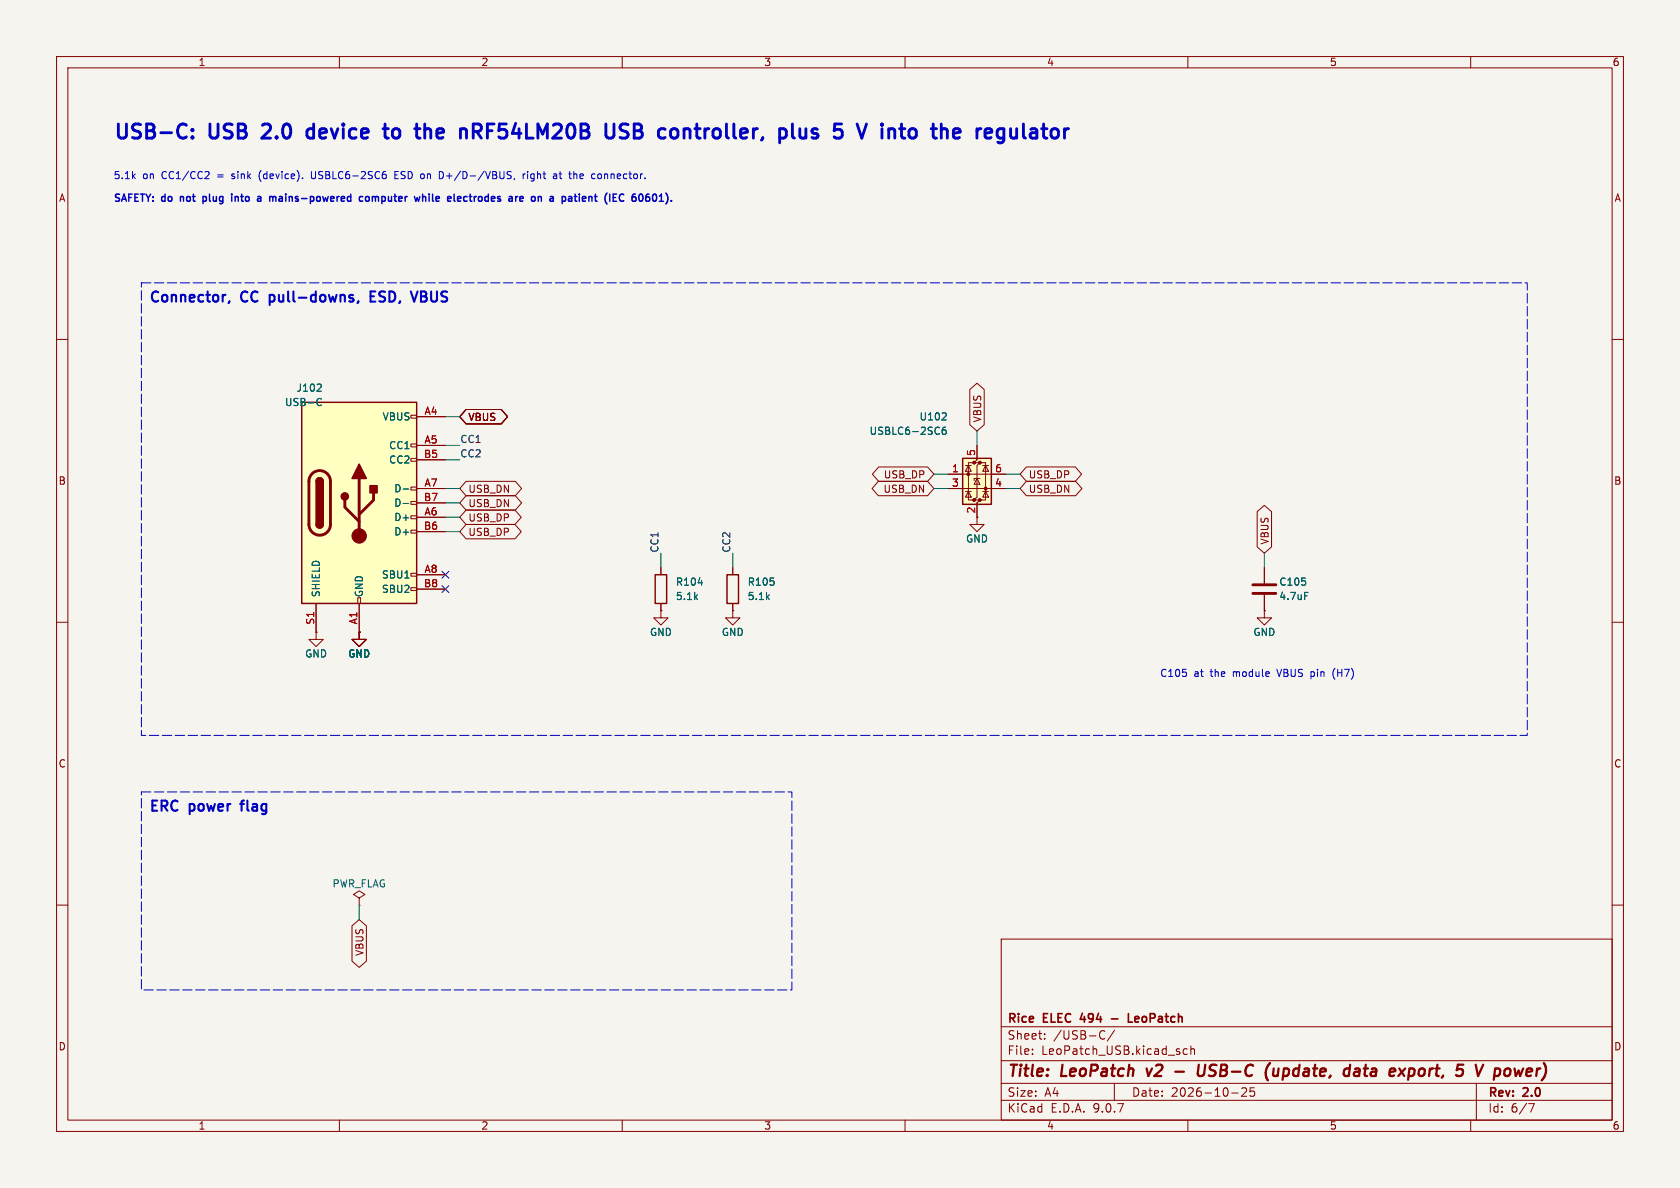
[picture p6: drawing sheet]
(kicad_sch
 (version 20250114)
 (generator "eeschema")
 (generator_version "9.0")
 (paper "A4")
 (title_block
  (title "LeoPatch v2 - USB-C (update, data export, 5 V power)")
  (date "2026-10-25")
  (rev "2.0")
  (company "Rice ELEC 494 - LeoPatch"))
 (lib_symbols
  (symbol "Connector:USB_C_Receptacle_USB2.0_16P"
   (pin_names
    (offset 1.016)) (exclude_from_sim no) (in_bom yes) (on_board yes)
   (property "Reference" "J" (at 0 22.225 0) (effects (font (size 1.27 1.27))))
   (property "Value" "USB_C_Receptacle_USB2.0_16P" (at 0 19.685 0) (effects (font (size 1.27 1.27))))
   (property "Footprint" "" (at 3.81 0 0) (effects (font (size 1.27 1.27)) (hide yes)))
   (property "Datasheet" "https://www.usb.org/sites/default/files/documents/usb_type-c.zip" (at 3.81 0 0) (effects (font (size 1.27 1.27)) (hide yes)))
   (property "Description" "USB 2.0-only 16P Type-C Receptacle connector" (at 0 0 0) (effects (font (size 1.27 1.27)) (hide yes)))
   (symbol "USB_C_Receptacle_USB2.0_16P_0_0"
    (rectangle (start -0.254 -17.78) (end 0.254 -16.764) (stroke (width 0) (type default)) (fill (type none)))
    (rectangle (start 10.16 15.494) (end 9.144 14.986) (stroke (width 0) (type default)) (fill (type none)))
    (rectangle (start 10.16 10.414) (end 9.144 9.906) (stroke (width 0) (type default)) (fill (type none)))
    (rectangle (start 10.16 7.874) (end 9.144 7.366) (stroke (width 0) (type default)) (fill (type none)))
    (rectangle (start 10.16 2.794) (end 9.144 2.286) (stroke (width 0) (type default)) (fill (type none)))
    (rectangle (start 10.16 0.254) (end 9.144 -0.254) (stroke (width 0) (type default)) (fill (type none)))
    (rectangle (start 10.16 -2.286) (end 9.144 -2.794) (stroke (width 0) (type default)) (fill (type none)))
    (rectangle (start 10.16 -4.826) (end 9.144 -5.334) (stroke (width 0) (type default)) (fill (type none)))
    (rectangle (start 10.16 -12.446) (end 9.144 -12.954) (stroke (width 0) (type default)) (fill (type none)))
    (rectangle (start 10.16 -14.986) (end 9.144 -15.494) (stroke (width 0) (type default)) (fill (type none))))
   (symbol "USB_C_Receptacle_USB2.0_16P_0_1"
    (rectangle (start -10.16 17.78) (end 10.16 -17.78) (stroke (width 0.254) (type default)) (fill (type background)))
    (polyline (pts (xy -8.89 -3.81) (xy -8.89 3.81)) (stroke (width 0.508) (type default)) (fill (type none)))
    (rectangle (start -7.62 -3.81) (end -6.35 3.81) (stroke (width 0.254) (type default)) (fill (type outline)))
    (arc (start -7.62 3.81) (mid -6.985 4.4423) (end -6.35 3.81) (stroke (width 0.254) (type default)) (fill (type none)))
    (arc (start -7.62 3.81) (mid -6.985 4.4423) (end -6.35 3.81) (stroke (width 0.254) (type default)) (fill (type outline)))
    (arc (start -8.89 3.81) (mid -6.985 5.7067) (end -5.08 3.81) (stroke (width 0.508) (type default)) (fill (type none)))
    (arc (start -5.08 -3.81) (mid -6.985 -5.7067) (end -8.89 -3.81) (stroke (width 0.508) (type default)) (fill (type none)))
    (arc (start -6.35 -3.81) (mid -6.985 -4.4423) (end -7.62 -3.81) (stroke (width 0.254) (type default)) (fill (type none)))
    (arc (start -6.35 -3.81) (mid -6.985 -4.4423) (end -7.62 -3.81) (stroke (width 0.254) (type default)) (fill (type outline)))
    (polyline (pts (xy -5.08 3.81) (xy -5.08 -3.81)) (stroke (width 0.508) (type default)) (fill (type none)))
    (circle (center -2.54 1.143) (radius 0.635) (stroke (width 0.254) (type default)) (fill (type outline)))
    (polyline (pts (xy -1.27 4.318) (xy 0 6.858) (xy 1.27 4.318) (xy -1.27 4.318)) (stroke (width 0.254) (type default)) (fill (type outline)))
    (polyline (pts (xy 0 -2.032) (xy 2.54 0.508) (xy 2.54 1.778)) (stroke (width 0.508) (type default)) (fill (type none)))
    (polyline (pts (xy 0 -3.302) (xy -2.54 -0.762) (xy -2.54 0.508)) (stroke (width 0.508) (type default)) (fill (type none)))
    (polyline (pts (xy 0 -5.842) (xy 0 4.318)) (stroke (width 0.508) (type default)) (fill (type none)))
    (circle (center 0 -5.842) (radius 1.27) (stroke (width 0) (type default)) (fill (type outline)))
    (rectangle (start 1.905 1.778) (end 3.175 3.048) (stroke (width 0.254) (type default)) (fill (type outline))))
   (symbol "USB_C_Receptacle_USB2.0_16P_1_1"
    (pin passive line (at -7.62 -22.86 90) (length 5.08) (name "SHIELD" (effects (font (size 1.27 1.27)))) (number "S1" (effects (font (size 1.27 1.27)))))
    (pin passive line (at 0 -22.86 90) (length 5.08) (name "GND" (effects (font (size 1.27 1.27)))) (number "A1" (effects (font (size 1.27 1.27)))))
    (pin passive line (at 0 -22.86 90) (length 5.08) (hide yes) (name "GND" (effects (font (size 1.27 1.27)))) (number "A12" (effects (font (size 1.27 1.27)))))
    (pin passive line (at 0 -22.86 90) (length 5.08) (hide yes) (name "GND" (effects (font (size 1.27 1.27)))) (number "B1" (effects (font (size 1.27 1.27)))))
    (pin passive line (at 0 -22.86 90) (length 5.08) (hide yes) (name "GND" (effects (font (size 1.27 1.27)))) (number "B12" (effects (font (size 1.27 1.27)))))
    (pin passive line (at 15.24 15.24 180) (length 5.08) (name "VBUS" (effects (font (size 1.27 1.27)))) (number "A4" (effects (font (size 1.27 1.27)))))
    (pin passive line (at 15.24 15.24 180) (length 5.08) (hide yes) (name "VBUS" (effects (font (size 1.27 1.27)))) (number "A9" (effects (font (size 1.27 1.27)))))
    (pin passive line (at 15.24 15.24 180) (length 5.08) (hide yes) (name "VBUS" (effects (font (size 1.27 1.27)))) (number "B4" (effects (font (size 1.27 1.27)))))
    (pin passive line (at 15.24 15.24 180) (length 5.08) (hide yes) (name "VBUS" (effects (font (size 1.27 1.27)))) (number "B9" (effects (font (size 1.27 1.27)))))
    (pin bidirectional line (at 15.24 10.16 180) (length 5.08) (name "CC1" (effects (font (size 1.27 1.27)))) (number "A5" (effects (font (size 1.27 1.27)))))
    (pin bidirectional line (at 15.24 7.62 180) (length 5.08) (name "CC2" (effects (font (size 1.27 1.27)))) (number "B5" (effects (font (size 1.27 1.27)))))
    (pin bidirectional line (at 15.24 2.54 180) (length 5.08) (name "D-" (effects (font (size 1.27 1.27)))) (number "A7" (effects (font (size 1.27 1.27)))))
    (pin bidirectional line (at 15.24 0 180) (length 5.08) (name "D-" (effects (font (size 1.27 1.27)))) (number "B7" (effects (font (size 1.27 1.27)))))
    (pin bidirectional line (at 15.24 -2.54 180) (length 5.08) (name "D+" (effects (font (size 1.27 1.27)))) (number "A6" (effects (font (size 1.27 1.27)))))
    (pin bidirectional line (at 15.24 -5.08 180) (length 5.08) (name "D+" (effects (font (size 1.27 1.27)))) (number "B6" (effects (font (size 1.27 1.27)))))
    (pin bidirectional line (at 15.24 -12.7 180) (length 5.08) (name "SBU1" (effects (font (size 1.27 1.27)))) (number "A8" (effects (font (size 1.27 1.27)))))
    (pin bidirectional line (at 15.24 -15.24 180) (length 5.08) (name "SBU2" (effects (font (size 1.27 1.27)))) (number "B8" (effects (font (size 1.27 1.27))))))
   (embedded_fonts no))
  (symbol "power:GND"
   (power)
   (pin_numbers (hide yes))
   (pin_names
    (offset 0) (hide yes)) (exclude_from_sim no) (in_bom yes) (on_board yes)
   (property "Reference" "#PWR" (at 0 -6.35 0) (effects (font (size 1.27 1.27)) (hide yes)))
   (property "Value" "GND" (at 0 -3.81 0) (effects (font (size 1.27 1.27))))
   (property "Footprint" "" (at 0 0 0) (effects (font (size 1.27 1.27)) (hide yes)))
   (property "Datasheet" "" (at 0 0 0) (effects (font (size 1.27 1.27)) (hide yes)))
   (property "Description" "Power symbol creates a global label with name \"GND\" , ground" (at 0 0 0) (effects (font (size 1.27 1.27)) (hide yes)))
   (symbol "GND_0_1"
    (polyline (pts (xy 0 0) (xy 0 -1.27) (xy 1.27 -1.27) (xy 0 -2.54) (xy -1.27 -1.27) (xy 0 -1.27)) (stroke (width 0) (type default)) (fill (type none))))
   (symbol "GND_1_1"
    (pin power_in line (at 0 0 270) (length 0) (name "~" (effects (font (size 1.27 1.27)))) (number "1" (effects (font (size 1.27 1.27))))))
   (embedded_fonts no))
  (symbol "Device:R"
   (pin_numbers (hide yes))
   (pin_names
    (offset 0)) (exclude_from_sim no) (in_bom yes) (on_board yes)
   (property "Reference" "R" (at 2.032 0 90) (effects (font (size 1.27 1.27))))
   (property "Value" "R" (at 0 0 90) (effects (font (size 1.27 1.27))))
   (property "Footprint" "" (at -1.778 0 90) (effects (font (size 1.27 1.27)) (hide yes)))
   (property "Datasheet" "~" (at 0 0 0) (effects (font (size 1.27 1.27)) (hide yes)))
   (property "Description" "Resistor" (at 0 0 0) (effects (font (size 1.27 1.27)) (hide yes)))
   (symbol "R_0_1"
    (rectangle (start -1.016 -2.54) (end 1.016 2.54) (stroke (width 0.254) (type default)) (fill (type none))))
   (symbol "R_1_1"
    (pin passive line (at 0 3.81 270) (length 1.27) (name "~" (effects (font (size 1.27 1.27)))) (number "1" (effects (font (size 1.27 1.27)))))
    (pin passive line (at 0 -3.81 90) (length 1.27) (name "~" (effects (font (size 1.27 1.27)))) (number "2" (effects (font (size 1.27 1.27))))))
   (embedded_fonts no))
  (symbol "Power_Protection:USBLC6-2SC6"
   (pin_names (hide yes)) (exclude_from_sim no) (in_bom yes) (on_board yes)
   (property "Reference" "U" (at 0.635 5.715 0) (effects (font (size 1.27 1.27)) (justify left)))
   (property "Value" "USBLC6-2SC6" (at 0.635 3.81 0) (effects (font (size 1.27 1.27)) (justify left)))
   (property "Footprint" "Package_TO_SOT_SMD:SOT-23-6" (at 1.27 -6.35 0) (effects (font (size 1.27 1.27)
    (italic yes)) (justify left) (hide yes)))
   (property "Datasheet" "https://www.st.com/resource/en/datasheet/usblc6-2.pdf" (at 1.27 -8.255 0) (effects (font (size 1.27 1.27)) (justify left) (hide yes)))
   (property "Description" "Very low capacitance ESD protection diode, 2 data-line, SOT-23-6" (at 0 0 0) (effects (font (size 1.27 1.27)) (hide yes)))
   (symbol "USBLC6-2SC6_0_0"
    (circle (center -1.524 0) (radius 0.0001) (stroke (width 0.508) (type default)) (fill (type none)))
    (circle (center -0.508 2.032) (radius 0.0001) (stroke (width 0.508) (type default)) (fill (type none)))
    (circle (center -0.508 -4.572) (radius 0.0001) (stroke (width 0.508) (type default)) (fill (type none)))
    (circle (center 0.508 2.032) (radius 0.0001) (stroke (width 0.508) (type default)) (fill (type none)))
    (circle (center 0.508 -4.572) (radius 0.0001) (stroke (width 0.508) (type default)) (fill (type none)))
    (circle (center 1.524 -2.54) (radius 0.0001) (stroke (width 0.508) (type default)) (fill (type none))))
   (symbol "USBLC6-2SC6_0_1"
    (polyline (pts (xy -2.54 0) (xy 2.54 0)) (stroke (width 0) (type default)) (fill (type none)))
    (polyline (pts (xy -2.54 -2.54) (xy 2.54 -2.54)) (stroke (width 0) (type default)) (fill (type none)))
    (polyline (pts (xy -2.032 0.508) (xy -1.016 0.508) (xy -1.524 1.524) (xy -2.032 0.508)) (stroke (width 0) (type default)) (fill (type none)))
    (polyline (pts (xy -2.032 -3.048) (xy -1.016 -3.048)) (stroke (width 0) (type default)) (fill (type none)))
    (polyline (pts (xy -1.016 1.524) (xy -2.032 1.524)) (stroke (width 0) (type default)) (fill (type none)))
    (polyline (pts (xy -1.016 -4.064) (xy -2.032 -4.064) (xy -1.524 -3.048) (xy -1.016 -4.064)) (stroke (width 0) (type default)) (fill (type none)))
    (polyline (pts (xy -0.508 -1.143) (xy -0.508 -0.762) (xy 0.508 -0.762)) (stroke (width 0) (type default)) (fill (type none)))
    (polyline (pts (xy 0 2.54) (xy -0.508 2.032) (xy 0.508 2.032) (xy 0 1.524) (xy 0 -4.064) (xy -0.508 -4.572) (xy 0.508 -4.572) (xy 0 -5.08)) (stroke (width 0) (type default)) (fill (type none)))
    (polyline (pts (xy 0.508 -1.778) (xy -0.508 -1.778) (xy 0 -0.762) (xy 0.508 -1.778)) (stroke (width 0) (type default)) (fill (type none)))
    (polyline (pts (xy 1.016 1.524) (xy 2.032 1.524)) (stroke (width 0) (type default)) (fill (type none)))
    (polyline (pts (xy 1.016 -3.048) (xy 2.032 -3.048)) (stroke (width 0) (type default)) (fill (type none)))
    (polyline (pts (xy 2.032 0.508) (xy 1.016 0.508) (xy 1.524 1.524) (xy 2.032 0.508)) (stroke (width 0) (type default)) (fill (type none)))
    (polyline (pts (xy 2.032 -4.064) (xy 1.016 -4.064) (xy 1.524 -3.048) (xy 2.032 -4.064)) (stroke (width 0) (type default)) (fill (type none))))
   (symbol "USBLC6-2SC6_1_1"
    (rectangle (start -2.54 2.794) (end 2.54 -5.334) (stroke (width 0.254) (type default)) (fill (type background)))
    (polyline (pts (xy -0.508 2.032) (xy -1.524 2.032) (xy -1.524 -4.572) (xy -0.508 -4.572)) (stroke (width 0) (type default)) (fill (type none)))
    (polyline (pts (xy 0.508 -4.572) (xy 1.524 -4.572) (xy 1.524 2.032) (xy 0.508 2.032)) (stroke (width 0) (type default)) (fill (type none)))
    (pin passive line (at -5.08 0 0) (length 2.54) (name "I/O1" (effects (font (size 1.27 1.27)))) (number "1" (effects (font (size 1.27 1.27)))))
    (pin passive line (at -5.08 -2.54 0) (length 2.54) (name "I/O2" (effects (font (size 1.27 1.27)))) (number "3" (effects (font (size 1.27 1.27)))))
    (pin passive line (at 0 5.08 270) (length 2.54) (name "VBUS" (effects (font (size 1.27 1.27)))) (number "5" (effects (font (size 1.27 1.27)))))
    (pin passive line (at 0 -7.62 90) (length 2.54) (name "GND" (effects (font (size 1.27 1.27)))) (number "2" (effects (font (size 1.27 1.27)))))
    (pin passive line (at 5.08 0 180) (length 2.54) (name "I/O1" (effects (font (size 1.27 1.27)))) (number "6" (effects (font (size 1.27 1.27)))))
    (pin passive line (at 5.08 -2.54 180) (length 2.54) (name "I/O2" (effects (font (size 1.27 1.27)))) (number "4" (effects (font (size 1.27 1.27))))))
   (embedded_fonts no))
  (symbol "Device:C"
   (pin_numbers (hide yes))
   (pin_names
    (offset 0.254)) (exclude_from_sim no) (in_bom yes) (on_board yes)
   (property "Reference" "C" (at 0.635 2.54 0) (effects (font (size 1.27 1.27)) (justify left)))
   (property "Value" "C" (at 0.635 -2.54 0) (effects (font (size 1.27 1.27)) (justify left)))
   (property "Footprint" "" (at 0.9652 -3.81 0) (effects (font (size 1.27 1.27)) (hide yes)))
   (property "Datasheet" "~" (at 0 0 0) (effects (font (size 1.27 1.27)) (hide yes)))
   (property "Description" "Unpolarized capacitor" (at 0 0 0) (effects (font (size 1.27 1.27)) (hide yes)))
   (symbol "C_0_1"
    (polyline (pts (xy -2.032 0.762) (xy 2.032 0.762)) (stroke (width 0.508) (type default)) (fill (type none)))
    (polyline (pts (xy -2.032 -0.762) (xy 2.032 -0.762)) (stroke (width 0.508) (type default)) (fill (type none))))
   (symbol "C_1_1"
    (pin passive line (at 0 3.81 270) (length 2.794) (name "~" (effects (font (size 1.27 1.27)))) (number "1" (effects (font (size 1.27 1.27)))))
    (pin passive line (at 0 -3.81 90) (length 2.794) (name "~" (effects (font (size 1.27 1.27)))) (number "2" (effects (font (size 1.27 1.27))))))
   (embedded_fonts no))
  (symbol "power:PWR_FLAG"
   (power)
   (pin_numbers (hide yes))
   (pin_names
    (offset 0) (hide yes)) (exclude_from_sim no) (in_bom yes) (on_board yes)
   (property "Reference" "#FLG" (at 0 1.905 0) (effects (font (size 1.27 1.27)) (hide yes)))
   (property "Value" "PWR_FLAG" (at 0 3.81 0) (effects (font (size 1.27 1.27))))
   (property "Footprint" "" (at 0 0 0) (effects (font (size 1.27 1.27)) (hide yes)))
   (property "Datasheet" "~" (at 0 0 0) (effects (font (size 1.27 1.27)) (hide yes)))
   (property "Description" "Special symbol for telling ERC where power comes from" (at 0 0 0) (effects (font (size 1.27 1.27)) (hide yes)))
   (symbol "PWR_FLAG_0_0"
    (pin power_out line (at 0 0 90) (length 0) (name "~" (effects (font (size 1.27 1.27)))) (number "1" (effects (font (size 1.27 1.27))))))
   (symbol "PWR_FLAG_0_1"
    (polyline (pts (xy 0 0) (xy 0 1.27) (xy -1.016 1.905) (xy 0 2.54) (xy 1.016 1.905) (xy 0 1.27)) (stroke (width 0) (type default)) (fill (type none))))
   (embedded_fonts no)))
 (text "USB-C: USB 2.0 device to the nRF54LM20B USB controller, plus 5 V into the regulator"
  (exclude_from_sim no)
  (at 20 25 0)
  (effects (font (size 2.5 2.5)
    (bold yes)) (justify left bottom)))
 (text "5.1k on CC1/CC2 = sink (device). USBLC6-2SC6 ESD on D+/D-/VBUS, right at the connector."
  (exclude_from_sim no)
  (at 20 32 0)
  (effects (font (size 1.27 1.27)) (justify left bottom)))
 (text "SAFETY: do not plug into a mains-powered computer while electrodes are on a patient (IEC 60601)."
  (exclude_from_sim no)
  (at 20 36 0)
  (effects (font (size 1.27 1.27)
    (bold yes)) (justify left bottom)))
 (rectangle
  (start 25 50)
  (end 270 130)
  (stroke (width 0) (type dash))
  (fill (type none)))
 (text "Connector, CC pull-downs, ESD, VBUS"
  (exclude_from_sim no)
  (at 26.27 53.81 0)
  (effects (font (size 1.8 1.8)
    (bold yes)) (justify left bottom)))
 (symbol
  (lib_id "Connector:USB_C_Receptacle_USB2.0_16P")
  (at 63.5 88.9 0)
  (unit 1)
  (exclude_from_sim no)
  (in_bom yes)
  (on_board yes)
  (dnp no)
  (fields_autoplaced yes)
  (property "Reference" "J102" (at 57.15 68.58 0) (effects (font (size 1.27 1.27)) (justify right)))
  (property "Value" "USB-C" (at 57.15 71.12 0) (effects (font (size 1.27 1.27)) (justify right)))
  (property "Footprint" "Connector_USB:USB_C_Receptacle_GCT_USB4105-xx-A_16P_TopMnt_Horizontal" (at 63.5 88.9 0) (effects (font (size 1.27 1.27)) (hide yes)))
  (property "Datasheet" "https://www.usb.org/sites/default/files/documents/usb_type-c.zip" (at 63.5 88.9 0) (effects (font (size 1.27 1.27)) (hide yes)))
  (property "Description" "USB 2.0-only 16P Type-C Receptacle connector" (at 63.5 88.9 0) (effects (font (size 1.27 1.27)) (hide yes)))
  (property "MPN" "GCT USB4105-GF-A" (at 63.5 88.9 0) (effects (font (size 1.27 1.27)) (hide yes)))
  (pin "S1")
  (pin "A1")
  (pin "A12")
  (pin "B1")
  (pin "B12")
  (pin "A4")
  (pin "A9")
  (pin "B4")
  (pin "B9")
  (pin "A5")
  (pin "B5")
  (pin "A7")
  (pin "B7")
  (pin "A6")
  (pin "B6")
  (pin "A8")
  (pin "B8"))
 (symbol
  (lib_id "power:GND")
  (at 55.88 111.76 0)
  (unit 1)
  (exclude_from_sim no)
  (in_bom no)
  (on_board no)
  (dnp no)
  (fields_autoplaced yes)
  (property "Reference" "#PWR501" (at 55.88 104.14 0) (effects (font (size 1.27 1.27)) (hide yes)))
  (property "Value" "GND" (at 55.88 115.57 0) (effects (font (size 1.27 1.27))))
  (property "Footprint" "" (at 55.88 111.76 0) (effects (font (size 1.27 1.27)) (hide yes)))
  (property "Datasheet" "" (at 55.88 111.76 0) (effects (font (size 1.27 1.27)) (hide yes)))
  (property "Description" "Power symbol creates a global label with name \"GND\" , ground" (at 55.88 111.76 0) (effects (font (size 1.27 1.27)) (hide yes)))
  (pin "1"))
 (symbol
  (lib_id "power:GND")
  (at 63.5 111.76 0)
  (unit 1)
  (exclude_from_sim no)
  (in_bom no)
  (on_board no)
  (dnp no)
  (fields_autoplaced yes)
  (property "Reference" "#PWR502" (at 63.5 104.14 0) (effects (font (size 1.27 1.27)) (hide yes)))
  (property "Value" "GND" (at 63.5 115.57 0) (effects (font (size 1.27 1.27))))
  (property "Footprint" "" (at 63.5 111.76 0) (effects (font (size 1.27 1.27)) (hide yes)))
  (property "Datasheet" "" (at 63.5 111.76 0) (effects (font (size 1.27 1.27)) (hide yes)))
  (property "Description" "Power symbol creates a global label with name \"GND\" , ground" (at 63.5 111.76 0) (effects (font (size 1.27 1.27)) (hide yes)))
  (pin "1"))
 (symbol
  (lib_id "power:GND")
  (at 63.5 111.76 0)
  (unit 1)
  (exclude_from_sim no)
  (in_bom no)
  (on_board no)
  (dnp no)
  (fields_autoplaced yes)
  (property "Reference" "#PWR503" (at 63.5 104.14 0) (effects (font (size 1.27 1.27)) (hide yes)))
  (property "Value" "GND" (at 63.5 115.57 0) (effects (font (size 1.27 1.27))))
  (property "Footprint" "" (at 63.5 111.76 0) (effects (font (size 1.27 1.27)) (hide yes)))
  (property "Datasheet" "" (at 63.5 111.76 0) (effects (font (size 1.27 1.27)) (hide yes)))
  (property "Description" "Power symbol creates a global label with name \"GND\" , ground" (at 63.5 111.76 0) (effects (font (size 1.27 1.27)) (hide yes)))
  (pin "1"))
 (symbol
  (lib_id "power:GND")
  (at 63.5 111.76 0)
  (unit 1)
  (exclude_from_sim no)
  (in_bom no)
  (on_board no)
  (dnp no)
  (fields_autoplaced yes)
  (property "Reference" "#PWR504" (at 63.5 104.14 0) (effects (font (size 1.27 1.27)) (hide yes)))
  (property "Value" "GND" (at 63.5 115.57 0) (effects (font (size 1.27 1.27))))
  (property "Footprint" "" (at 63.5 111.76 0) (effects (font (size 1.27 1.27)) (hide yes)))
  (property "Datasheet" "" (at 63.5 111.76 0) (effects (font (size 1.27 1.27)) (hide yes)))
  (property "Description" "Power symbol creates a global label with name \"GND\" , ground" (at 63.5 111.76 0) (effects (font (size 1.27 1.27)) (hide yes)))
  (pin "1"))
 (symbol
  (lib_id "power:GND")
  (at 63.5 111.76 0)
  (unit 1)
  (exclude_from_sim no)
  (in_bom no)
  (on_board no)
  (dnp no)
  (fields_autoplaced yes)
  (property "Reference" "#PWR505" (at 63.5 104.14 0) (effects (font (size 1.27 1.27)) (hide yes)))
  (property "Value" "GND" (at 63.5 115.57 0) (effects (font (size 1.27 1.27))))
  (property "Footprint" "" (at 63.5 111.76 0) (effects (font (size 1.27 1.27)) (hide yes)))
  (property "Datasheet" "" (at 63.5 111.76 0) (effects (font (size 1.27 1.27)) (hide yes)))
  (property "Description" "Power symbol creates a global label with name \"GND\" , ground" (at 63.5 111.76 0) (effects (font (size 1.27 1.27)) (hide yes)))
  (pin "1"))
 (wire
  (pts (xy 78.74 73.66) (xy 81.28 73.66))
  (stroke (width 0) (type default)))
 (global_label "VBUS"
  (shape bidirectional)
  (at 81.28 73.66 0)
  (fields_autoplaced yes)
  (effects (font (size 1.27 1.27)) (justify left))
  (property "Intersheetrefs" "${INTERSHEET_REFS}" (at 81.28 73.66 0) (effects (font (size 1.27 1.27)) (justify left) (hide yes))))
 (wire
  (pts (xy 78.74 73.66) (xy 81.28 73.66))
  (stroke (width 0) (type default)))
 (global_label "VBUS"
  (shape bidirectional)
  (at 81.28 73.66 0)
  (fields_autoplaced yes)
  (effects (font (size 1.27 1.27)) (justify left))
  (property "Intersheetrefs" "${INTERSHEET_REFS}" (at 81.28 73.66 0) (effects (font (size 1.27 1.27)) (justify left) (hide yes))))
 (wire
  (pts (xy 78.74 73.66) (xy 81.28 73.66))
  (stroke (width 0) (type default)))
 (global_label "VBUS"
  (shape bidirectional)
  (at 81.28 73.66 0)
  (fields_autoplaced yes)
  (effects (font (size 1.27 1.27)) (justify left))
  (property "Intersheetrefs" "${INTERSHEET_REFS}" (at 81.28 73.66 0) (effects (font (size 1.27 1.27)) (justify left) (hide yes))))
 (wire
  (pts (xy 78.74 73.66) (xy 81.28 73.66))
  (stroke (width 0) (type default)))
 (global_label "VBUS"
  (shape bidirectional)
  (at 81.28 73.66 0)
  (fields_autoplaced yes)
  (effects (font (size 1.27 1.27)) (justify left))
  (property "Intersheetrefs" "${INTERSHEET_REFS}" (at 81.28 73.66 0) (effects (font (size 1.27 1.27)) (justify left) (hide yes))))
 (wire
  (pts (xy 78.74 78.74) (xy 81.28 78.74))
  (stroke (width 0) (type default)))
 (label "CC1"
  (at 81.28 78.74 0)
  (effects (font (size 1.27 1.27)) (justify left bottom)))
 (wire
  (pts (xy 78.74 81.28) (xy 81.28 81.28))
  (stroke (width 0) (type default)))
 (label "CC2"
  (at 81.28 81.28 0)
  (effects (font (size 1.27 1.27)) (justify left bottom)))
 (wire
  (pts (xy 78.74 86.36) (xy 81.28 86.36))
  (stroke (width 0) (type default)))
 (global_label "USB_DN"
  (shape bidirectional)
  (at 81.28 86.36 0)
  (fields_autoplaced yes)
  (effects (font (size 1.27 1.27)) (justify left))
  (property "Intersheetrefs" "${INTERSHEET_REFS}" (at 81.28 86.36 0) (effects (font (size 1.27 1.27)) (justify left) (hide yes))))
 (wire
  (pts (xy 78.74 88.9) (xy 81.28 88.9))
  (stroke (width 0) (type default)))
 (global_label "USB_DN"
  (shape bidirectional)
  (at 81.28 88.9 0)
  (fields_autoplaced yes)
  (effects (font (size 1.27 1.27)) (justify left))
  (property "Intersheetrefs" "${INTERSHEET_REFS}" (at 81.28 88.9 0) (effects (font (size 1.27 1.27)) (justify left) (hide yes))))
 (wire
  (pts (xy 78.74 91.44) (xy 81.28 91.44))
  (stroke (width 0) (type default)))
 (global_label "USB_DP"
  (shape bidirectional)
  (at 81.28 91.44 0)
  (fields_autoplaced yes)
  (effects (font (size 1.27 1.27)) (justify left))
  (property "Intersheetrefs" "${INTERSHEET_REFS}" (at 81.28 91.44 0) (effects (font (size 1.27 1.27)) (justify left) (hide yes))))
 (wire
  (pts (xy 78.74 93.98) (xy 81.28 93.98))
  (stroke (width 0) (type default)))
 (global_label "USB_DP"
  (shape bidirectional)
  (at 81.28 93.98 0)
  (fields_autoplaced yes)
  (effects (font (size 1.27 1.27)) (justify left))
  (property "Intersheetrefs" "${INTERSHEET_REFS}" (at 81.28 93.98 0) (effects (font (size 1.27 1.27)) (justify left) (hide yes))))
 (no_connect
  (at 78.74 101.6))
 (no_connect
  (at 78.74 104.14))
 (symbol
  (lib_id "Device:R")
  (at 116.84 104.14 0)
  (unit 1)
  (exclude_from_sim no)
  (in_bom yes)
  (on_board yes)
  (dnp no)
  (fields_autoplaced yes)
  (property "Reference" "R104" (at 119.38 102.87 0) (effects (font (size 1.27 1.27)) (justify left)))
  (property "Value" "5.1k" (at 119.38 105.41 0) (effects (font (size 1.27 1.27)) (justify left)))
  (property "Footprint" "Resistor_SMD:R_0603_1608Metric" (at 116.84 104.14 0) (effects (font (size 1.27 1.27)) (hide yes)))
  (property "Datasheet" "~" (at 116.84 104.14 0) (effects (font (size 1.27 1.27)) (hide yes)))
  (property "Description" "Resistor" (at 116.84 104.14 0) (effects (font (size 1.27 1.27)) (hide yes)))
  (pin "1")
  (pin "2"))
 (wire
  (pts (xy 116.84 100.33) (xy 116.84 97.79))
  (stroke (width 0) (type default)))
 (label "CC1"
  (at 116.84 97.79 90)
  (effects (font (size 1.27 1.27)) (justify left bottom)))
 (symbol
  (lib_id "power:GND")
  (at 116.84 107.95 0)
  (unit 1)
  (exclude_from_sim no)
  (in_bom no)
  (on_board no)
  (dnp no)
  (fields_autoplaced yes)
  (property "Reference" "#PWR506" (at 116.84 100.33 0) (effects (font (size 1.27 1.27)) (hide yes)))
  (property "Value" "GND" (at 116.84 111.76 0) (effects (font (size 1.27 1.27))))
  (property "Footprint" "" (at 116.84 107.95 0) (effects (font (size 1.27 1.27)) (hide yes)))
  (property "Datasheet" "" (at 116.84 107.95 0) (effects (font (size 1.27 1.27)) (hide yes)))
  (property "Description" "Power symbol creates a global label with name \"GND\" , ground" (at 116.84 107.95 0) (effects (font (size 1.27 1.27)) (hide yes)))
  (pin "1"))
 (symbol
  (lib_id "Device:R")
  (at 129.54 104.14 0)
  (unit 1)
  (exclude_from_sim no)
  (in_bom yes)
  (on_board yes)
  (dnp no)
  (fields_autoplaced yes)
  (property "Reference" "R105" (at 132.08 102.87 0) (effects (font (size 1.27 1.27)) (justify left)))
  (property "Value" "5.1k" (at 132.08 105.41 0) (effects (font (size 1.27 1.27)) (justify left)))
  (property "Footprint" "Resistor_SMD:R_0603_1608Metric" (at 129.54 104.14 0) (effects (font (size 1.27 1.27)) (hide yes)))
  (property "Datasheet" "~" (at 129.54 104.14 0) (effects (font (size 1.27 1.27)) (hide yes)))
  (property "Description" "Resistor" (at 129.54 104.14 0) (effects (font (size 1.27 1.27)) (hide yes)))
  (pin "1")
  (pin "2"))
 (wire
  (pts (xy 129.54 100.33) (xy 129.54 97.79))
  (stroke (width 0) (type default)))
 (label "CC2"
  (at 129.54 97.79 90)
  (effects (font (size 1.27 1.27)) (justify left bottom)))
 (symbol
  (lib_id "power:GND")
  (at 129.54 107.95 0)
  (unit 1)
  (exclude_from_sim no)
  (in_bom no)
  (on_board no)
  (dnp no)
  (fields_autoplaced yes)
  (property "Reference" "#PWR507" (at 129.54 100.33 0) (effects (font (size 1.27 1.27)) (hide yes)))
  (property "Value" "GND" (at 129.54 111.76 0) (effects (font (size 1.27 1.27))))
  (property "Footprint" "" (at 129.54 107.95 0) (effects (font (size 1.27 1.27)) (hide yes)))
  (property "Datasheet" "" (at 129.54 107.95 0) (effects (font (size 1.27 1.27)) (hide yes)))
  (property "Description" "Power symbol creates a global label with name \"GND\" , ground" (at 129.54 107.95 0) (effects (font (size 1.27 1.27)) (hide yes)))
  (pin "1"))
 (symbol
  (lib_id "Power_Protection:USBLC6-2SC6")
  (at 172.72 83.82 0)
  (unit 1)
  (exclude_from_sim no)
  (in_bom yes)
  (on_board yes)
  (dnp no)
  (fields_autoplaced yes)
  (property "Reference" "U102" (at 167.64 73.66 0) (effects (font (size 1.27 1.27)) (justify right)))
  (property "Value" "USBLC6-2SC6" (at 167.64 76.2 0) (effects (font (size 1.27 1.27)) (justify right)))
  (property "Footprint" "Package_TO_SOT_SMD:SOT-23-6" (at 172.72 83.82 0) (effects (font (size 1.27 1.27)) (hide yes)))
  (property "Datasheet" "https://www.st.com/resource/en/datasheet/usblc6-2.pdf" (at 172.72 83.82 0) (effects (font (size 1.27 1.27)) (hide yes)))
  (property "Description" "Very low capacitance ESD protection diode, 2 data-line, SOT-23-6" (at 172.72 83.82 0) (effects (font (size 1.27 1.27)) (hide yes)))
  (property "MPN" "ST USBLC6-2SC6" (at 172.72 83.82 0) (effects (font (size 1.27 1.27)) (hide yes)))
  (pin "1")
  (pin "3")
  (pin "5")
  (pin "2")
  (pin "6")
  (pin "4"))
 (wire
  (pts (xy 167.64 83.82) (xy 165.1 83.82))
  (stroke (width 0) (type default)))
 (global_label "USB_DP"
  (shape bidirectional)
  (at 165.1 83.82 180)
  (fields_autoplaced yes)
  (effects (font (size 1.27 1.27)) (justify right))
  (property "Intersheetrefs" "${INTERSHEET_REFS}" (at 165.1 83.82 0) (effects (font (size 1.27 1.27)) (justify right) (hide yes))))
 (wire
  (pts (xy 167.64 86.36) (xy 165.1 86.36))
  (stroke (width 0) (type default)))
 (global_label "USB_DN"
  (shape bidirectional)
  (at 165.1 86.36 180)
  (fields_autoplaced yes)
  (effects (font (size 1.27 1.27)) (justify right))
  (property "Intersheetrefs" "${INTERSHEET_REFS}" (at 165.1 86.36 0) (effects (font (size 1.27 1.27)) (justify right) (hide yes))))
 (wire
  (pts (xy 172.72 78.74) (xy 172.72 76.2))
  (stroke (width 0) (type default)))
 (global_label "VBUS"
  (shape bidirectional)
  (at 172.72 76.2 90)
  (fields_autoplaced yes)
  (effects (font (size 1.27 1.27)) (justify left))
  (property "Intersheetrefs" "${INTERSHEET_REFS}" (at 172.72 76.2 0) (effects (font (size 1.27 1.27)) (justify left) (hide yes))))
 (symbol
  (lib_id "power:GND")
  (at 172.72 91.44 0)
  (unit 1)
  (exclude_from_sim no)
  (in_bom no)
  (on_board no)
  (dnp no)
  (fields_autoplaced yes)
  (property "Reference" "#PWR508" (at 172.72 83.82 0) (effects (font (size 1.27 1.27)) (hide yes)))
  (property "Value" "GND" (at 172.72 95.25 0) (effects (font (size 1.27 1.27))))
  (property "Footprint" "" (at 172.72 91.44 0) (effects (font (size 1.27 1.27)) (hide yes)))
  (property "Datasheet" "" (at 172.72 91.44 0) (effects (font (size 1.27 1.27)) (hide yes)))
  (property "Description" "Power symbol creates a global label with name \"GND\" , ground" (at 172.72 91.44 0) (effects (font (size 1.27 1.27)) (hide yes)))
  (pin "1"))
 (wire
  (pts (xy 177.8 83.82) (xy 180.34 83.82))
  (stroke (width 0) (type default)))
 (global_label "USB_DP"
  (shape bidirectional)
  (at 180.34 83.82 0)
  (fields_autoplaced yes)
  (effects (font (size 1.27 1.27)) (justify left))
  (property "Intersheetrefs" "${INTERSHEET_REFS}" (at 180.34 83.82 0) (effects (font (size 1.27 1.27)) (justify left) (hide yes))))
 (wire
  (pts (xy 177.8 86.36) (xy 180.34 86.36))
  (stroke (width 0) (type default)))
 (global_label "USB_DN"
  (shape bidirectional)
  (at 180.34 86.36 0)
  (fields_autoplaced yes)
  (effects (font (size 1.27 1.27)) (justify left))
  (property "Intersheetrefs" "${INTERSHEET_REFS}" (at 180.34 86.36 0) (effects (font (size 1.27 1.27)) (justify left) (hide yes))))
 (symbol
  (lib_id "Device:C")
  (at 223.52 104.14 0)
  (unit 1)
  (exclude_from_sim no)
  (in_bom yes)
  (on_board yes)
  (dnp no)
  (fields_autoplaced yes)
  (property "Reference" "C105" (at 226.06 102.87 0) (effects (font (size 1.27 1.27)) (justify left)))
  (property "Value" "4.7uF" (at 226.06 105.41 0) (effects (font (size 1.27 1.27)) (justify left)))
  (property "Footprint" "Capacitor_SMD:C_0603_1608Metric" (at 223.52 104.14 0) (effects (font (size 1.27 1.27)) (hide yes)))
  (property "Datasheet" "~" (at 223.52 104.14 0) (effects (font (size 1.27 1.27)) (hide yes)))
  (property "Description" "Unpolarized capacitor" (at 223.52 104.14 0) (effects (font (size 1.27 1.27)) (hide yes)))
  (pin "1")
  (pin "2"))
 (wire
  (pts (xy 223.52 100.33) (xy 223.52 97.79))
  (stroke (width 0) (type default)))
 (global_label "VBUS"
  (shape bidirectional)
  (at 223.52 97.79 90)
  (fields_autoplaced yes)
  (effects (font (size 1.27 1.27)) (justify left))
  (property "Intersheetrefs" "${INTERSHEET_REFS}" (at 223.52 97.79 0) (effects (font (size 1.27 1.27)) (justify left) (hide yes))))
 (symbol
  (lib_id "power:GND")
  (at 223.52 107.95 0)
  (unit 1)
  (exclude_from_sim no)
  (in_bom no)
  (on_board no)
  (dnp no)
  (fields_autoplaced yes)
  (property "Reference" "#PWR509" (at 223.52 100.33 0) (effects (font (size 1.27 1.27)) (hide yes)))
  (property "Value" "GND" (at 223.52 111.76 0) (effects (font (size 1.27 1.27))))
  (property "Footprint" "" (at 223.52 107.95 0) (effects (font (size 1.27 1.27)) (hide yes)))
  (property "Datasheet" "" (at 223.52 107.95 0) (effects (font (size 1.27 1.27)) (hide yes)))
  (property "Description" "Power symbol creates a global label with name \"GND\" , ground" (at 223.52 107.95 0) (effects (font (size 1.27 1.27)) (hide yes)))
  (pin "1"))
 (text "C105 at the module VBUS pin (H7)"
  (exclude_from_sim no)
  (at 205 120 0)
  (effects (font (size 1.27 1.27)) (justify left bottom)))
 (rectangle
  (start 25 140)
  (end 140 175)
  (stroke (width 0) (type dash))
  (fill (type none)))
 (text "ERC power flag"
  (exclude_from_sim no)
  (at 26.27 143.81 0)
  (effects (font (size 1.8 1.8)
    (bold yes)) (justify left bottom)))
 (symbol
  (lib_id "power:PWR_FLAG")
  (at 63.5 160.02 0)
  (unit 1)
  (exclude_from_sim no)
  (in_bom no)
  (on_board no)
  (dnp no)
  (fields_autoplaced yes)
  (property "Reference" "#FLG510" (at 63.5 152.4 0) (effects (font (size 1.27 1.27)) (hide yes)))
  (property "Value" "PWR_FLAG" (at 63.5 156.21 0) (effects (font (size 1.27 1.27))))
  (property "Footprint" "" (at 63.5 160.02 0) (effects (font (size 1.27 1.27)) (hide yes)))
  (property "Datasheet" "~" (at 63.5 160.02 0) (effects (font (size 1.27 1.27)) (hide yes)))
  (property "Description" "Special symbol for telling ERC where power comes from" (at 63.5 160.02 0) (effects (font (size 1.27 1.27)) (hide yes)))
  (pin "1"))
 (wire
  (pts (xy 63.5 160.02) (xy 63.5 162.56))
  (stroke (width 0) (type default)))
 (global_label "VBUS"
  (shape bidirectional)
  (at 63.5 162.56 270)
  (fields_autoplaced yes)
  (effects (font (size 1.27 1.27)) (justify right))
  (property "Intersheetrefs" "${INTERSHEET_REFS}" (at 63.5 162.56 0) (effects (font (size 1.27 1.27)) (justify right) (hide yes))))
 (embedded_fonts no))
